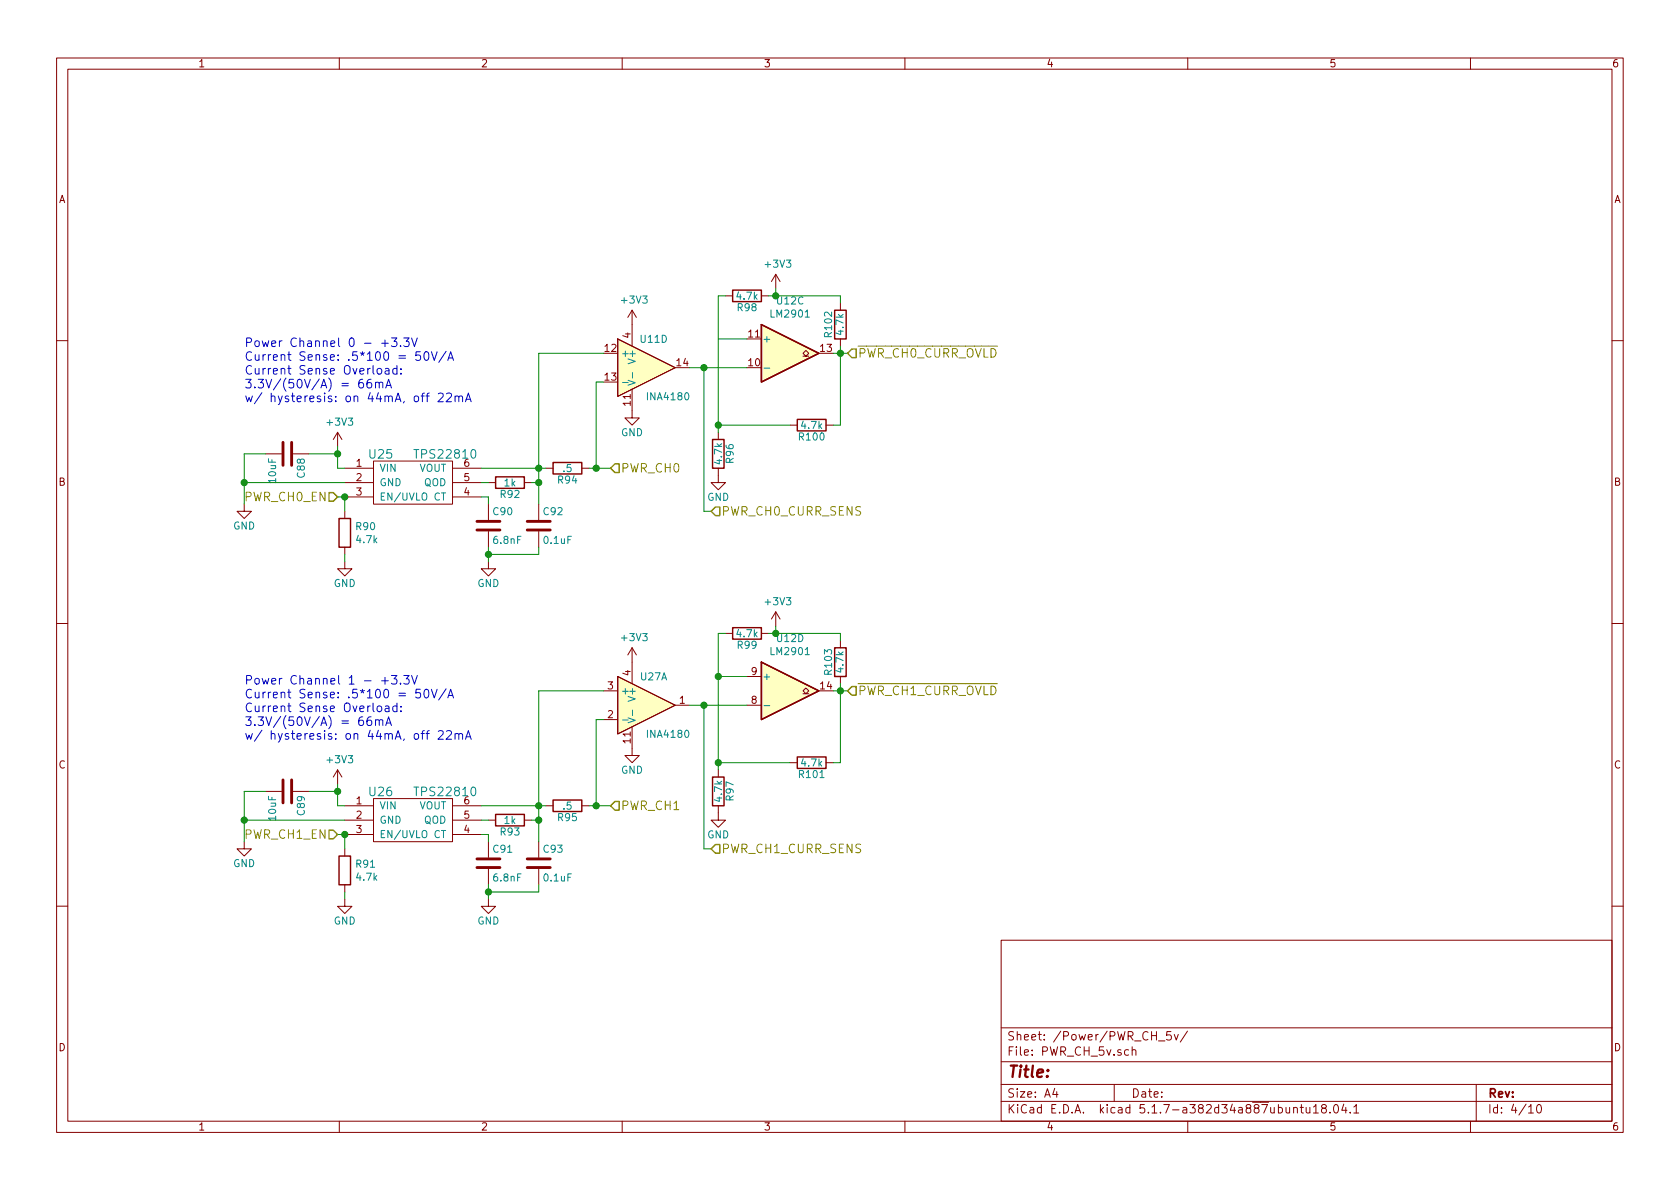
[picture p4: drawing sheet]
EESchema Schematic File Version 4
EELAYER 30 0
EELAYER END
$Descr A4 11693 8268
encoding utf-8
Sheet 4 10
Title ""
Date ""
Rev ""
Comp ""
Comment1 ""
Comment2 ""
Comment3 ""
Comment4 ""
$EndDescr
$Comp
L helix:TPS22810 U?
U 1 1
P 2850 2950
AR Path="/5D27F048/5D65270B/5F77DD8A" Ref="U?"  Part="1" 
AR Path="/5D27F048/5F73E92B/5F77DD8A" Ref="U25"  Part="1" 
F 0 "U25" H 2650 2750 60  0000 C CNN
F 1 "TPS22810" H 3100 2750 60  0000 C CNN
F 2 "Package_TO_SOT_SMD:SOT-23-6_Handsoldering" H 2850 2950 60  0001 C CNN
F 3 "" H 2850 2950 60  0000 C CNN
F 4 "296-45297-1-ND" H 2850 2950 50  0001 C CNN "DigiKey Part Number"
	1    2850 2950
	1    0    0    -1  
$EndComp
Text HLabel 2350 3450 0    60   Input ~ 0
PWR_CH0_EN
$Comp
L power:GND #PWR?
U 1 1
P 1700 3500
AR Path="/5D27F048/5D65270B/5F77DD91" Ref="#PWR?"  Part="1" 
AR Path="/5D27F048/5F73E92B/5F77DD91" Ref="#PWR0154"  Part="1" 
F 0 "#PWR0154" H 1700 3250 50  0001 C CNN
F 1 "GND" H 1700 3350 50  0000 C CNN
F 2 "" H 1700 3500 50  0000 C CNN
F 3 "" H 1700 3500 50  0000 C CNN
	1    1700 3500
	1    0    0    -1  
$EndComp
$Comp
L Device:R R?
U 1 1
P 3550 3350
AR Path="/5D27F048/5D65270B/5F77DD97" Ref="R?"  Part="1" 
AR Path="/5D27F048/5F73E92B/5F77DD97" Ref="R92"  Part="1" 
F 0 "R92" V 3630 3350 50  0000 C CNN
F 1 "1k" V 3550 3350 50  0000 C CNN
F 2 "Resistor_SMD:R_1206_3216Metric_Pad1.42x1.75mm_HandSolder" V 3480 3350 50  0001 C CNN
F 3 "" H 3550 3350 50  0000 C CNN
	1    3550 3350
	0    1    1    0   
$EndComp
$Comp
L Device:C C?
U 1 1
P 3400 3650
AR Path="/5D27F048/5D65270B/5F77DD9D" Ref="C?"  Part="1" 
AR Path="/5D27F048/5F73E92B/5F77DD9D" Ref="C90"  Part="1" 
F 0 "C90" H 3425 3750 50  0000 L CNN
F 1 "6.8nF" H 3425 3550 50  0000 L CNN
F 2 "Capacitor_SMD:C_1206_3216Metric_Pad1.42x1.75mm_HandSolder" H 3438 3500 50  0001 C CNN
F 3 "" H 3400 3650 50  0000 C CNN
	1    3400 3650
	1    0    0    -1  
$EndComp
$Comp
L Device:C C?
U 1 1
P 3750 3650
AR Path="/5D27F048/5D65270B/5F77DDA3" Ref="C?"  Part="1" 
AR Path="/5D27F048/5F73E92B/5F77DDA3" Ref="C92"  Part="1" 
F 0 "C92" H 3775 3750 50  0000 L CNN
F 1 "0.1uF" H 3775 3550 50  0000 L CNN
F 2 "Capacitor_SMD:C_1206_3216Metric_Pad1.42x1.75mm_HandSolder" H 3788 3500 50  0001 C CNN
F 3 "" H 3750 3650 50  0000 C CNN
	1    3750 3650
	1    0    0    -1  
$EndComp
$Comp
L Device:C C?
U 1 1
P 2000 3150
AR Path="/5D27F048/5D65270B/5F77DDA9" Ref="C?"  Part="1" 
AR Path="/5D27F048/5F73E92B/5F77DDA9" Ref="C88"  Part="1" 
F 0 "C88" H 2025 3250 50  0000 L CNN
F 1 "10uF" H 2025 3050 50  0000 L CNN
F 2 "Capacitor_SMD:C_1206_3216Metric_Pad1.42x1.75mm_HandSolder" H 2038 3000 50  0001 C CNN
F 3 "" H 2000 3150 50  0000 C CNN
	1    2000 3150
	0    1    1    0   
$EndComp
$Comp
L Device:R R?
U 1 1
P 3950 3250
AR Path="/5D27F048/5D65270B/5F77DDAF" Ref="R?"  Part="1" 
AR Path="/5D27F048/5F73E92B/5F77DDAF" Ref="R94"  Part="1" 
F 0 "R94" V 4030 3250 50  0000 C CNN
F 1 ".5" V 3950 3250 50  0000 C CNN
F 2 "Resistor_SMD:R_1206_3216Metric_Pad1.42x1.75mm_HandSolder" V 3880 3250 50  0001 C CNN
F 3 "" H 3950 3250 50  0000 C CNN
	1    3950 3250
	0    1    1    0   
$EndComp
$Comp
L power:GND #PWR?
U 1 1
P 3400 3900
AR Path="/5D27F048/5D65270B/5F77DDB5" Ref="#PWR?"  Part="1" 
AR Path="/5D27F048/5F73E92B/5F77DDB5" Ref="#PWR0160"  Part="1" 
F 0 "#PWR0160" H 3400 3650 50  0001 C CNN
F 1 "GND" H 3400 3750 50  0000 C CNN
F 2 "" H 3400 3900 50  0000 C CNN
F 3 "" H 3400 3900 50  0000 C CNN
	1    3400 3900
	1    0    0    -1  
$EndComp
$Comp
L power:GND #PWR?
U 1 1
P 4400 2850
AR Path="/5D27F048/5D65270B/5F77DDC1" Ref="#PWR?"  Part="1" 
AR Path="/5D27F048/5F73E92B/5F77DDC1" Ref="#PWR0163"  Part="1" 
F 0 "#PWR0163" H 4400 2600 50  0001 C CNN
F 1 "GND" H 4400 2700 50  0000 C CNN
F 2 "" H 4400 2850 50  0000 C CNN
F 3 "" H 4400 2850 50  0000 C CNN
	1    4400 2850
	1    0    0    -1  
$EndComp
Text HLabel 4950 3550 2    60   Input ~ 0
PWR_CH0_CURR_SENS
Text Notes 1700 2800 0    60   ~ 0
Power Channel 0 - +3.3V\nCurrent Sense: .5*100 = 50V/A\nCurrent Sense Overload:\n3.3V/(50V/A) = 66mA\nw/ hysteresis: on 44mA, off 22mA
Text HLabel 5900 2450 2    60   Input ~ 0
~PWR_CH0_CURR_OVLD
$Comp
L helix:TPS22810 U?
U 1 1
P 2850 5300
AR Path="/5D27F048/5D65270B/5F77DDCA" Ref="U?"  Part="1" 
AR Path="/5D27F048/5F73E92B/5F77DDCA" Ref="U26"  Part="1" 
F 0 "U26" H 2650 5100 60  0000 C CNN
F 1 "TPS22810" H 3100 5100 60  0000 C CNN
F 2 "Package_TO_SOT_SMD:SOT-23-6_Handsoldering" H 2850 5300 60  0001 C CNN
F 3 "" H 2850 5300 60  0000 C CNN
F 4 "296-45297-1-ND" H 2850 5300 50  0001 C CNN "DigiKey Part Number"
	1    2850 5300
	1    0    0    -1  
$EndComp
Text HLabel 2350 5800 0    60   Input ~ 0
PWR_CH1_EN
$Comp
L power:GND #PWR?
U 1 1
P 1700 5850
AR Path="/5D27F048/5D65270B/5F77DDD1" Ref="#PWR?"  Part="1" 
AR Path="/5D27F048/5F73E92B/5F77DDD1" Ref="#PWR0155"  Part="1" 
F 0 "#PWR0155" H 1700 5600 50  0001 C CNN
F 1 "GND" H 1700 5700 50  0000 C CNN
F 2 "" H 1700 5850 50  0000 C CNN
F 3 "" H 1700 5850 50  0000 C CNN
	1    1700 5850
	1    0    0    -1  
$EndComp
$Comp
L Device:R R?
U 1 1
P 3550 5700
AR Path="/5D27F048/5D65270B/5F77DDD7" Ref="R?"  Part="1" 
AR Path="/5D27F048/5F73E92B/5F77DDD7" Ref="R93"  Part="1" 
F 0 "R93" V 3630 5700 50  0000 C CNN
F 1 "1k" V 3550 5700 50  0000 C CNN
F 2 "Resistor_SMD:R_1206_3216Metric_Pad1.42x1.75mm_HandSolder" V 3480 5700 50  0001 C CNN
F 3 "" H 3550 5700 50  0000 C CNN
	1    3550 5700
	0    1    1    0   
$EndComp
$Comp
L Device:C C?
U 1 1
P 3400 6000
AR Path="/5D27F048/5D65270B/5F77DDDD" Ref="C?"  Part="1" 
AR Path="/5D27F048/5F73E92B/5F77DDDD" Ref="C91"  Part="1" 
F 0 "C91" H 3425 6100 50  0000 L CNN
F 1 "6.8nF" H 3425 5900 50  0000 L CNN
F 2 "Capacitor_SMD:C_1206_3216Metric_Pad1.42x1.75mm_HandSolder" H 3438 5850 50  0001 C CNN
F 3 "" H 3400 6000 50  0000 C CNN
	1    3400 6000
	1    0    0    -1  
$EndComp
$Comp
L Device:C C?
U 1 1
P 3750 6000
AR Path="/5D27F048/5D65270B/5F77DDE3" Ref="C?"  Part="1" 
AR Path="/5D27F048/5F73E92B/5F77DDE3" Ref="C93"  Part="1" 
F 0 "C93" H 3775 6100 50  0000 L CNN
F 1 "0.1uF" H 3775 5900 50  0000 L CNN
F 2 "Capacitor_SMD:C_1206_3216Metric_Pad1.42x1.75mm_HandSolder" H 3788 5850 50  0001 C CNN
F 3 "" H 3750 6000 50  0000 C CNN
	1    3750 6000
	1    0    0    -1  
$EndComp
$Comp
L Device:C C?
U 1 1
P 2000 5500
AR Path="/5D27F048/5D65270B/5F77DDE9" Ref="C?"  Part="1" 
AR Path="/5D27F048/5F73E92B/5F77DDE9" Ref="C89"  Part="1" 
F 0 "C89" H 2025 5600 50  0000 L CNN
F 1 "10uF" H 2025 5400 50  0000 L CNN
F 2 "Capacitor_SMD:C_1206_3216Metric_Pad1.42x1.75mm_HandSolder" H 2038 5350 50  0001 C CNN
F 3 "" H 2000 5500 50  0000 C CNN
	1    2000 5500
	0    1    1    0   
$EndComp
$Comp
L Device:R R?
U 1 1
P 3950 5600
AR Path="/5D27F048/5D65270B/5F77DDEF" Ref="R?"  Part="1" 
AR Path="/5D27F048/5F73E92B/5F77DDEF" Ref="R95"  Part="1" 
F 0 "R95" V 4030 5600 50  0000 C CNN
F 1 ".5" V 3950 5600 50  0000 C CNN
F 2 "Resistor_SMD:R_1206_3216Metric_Pad1.42x1.75mm_HandSolder" V 3880 5600 50  0001 C CNN
F 3 "" H 3950 5600 50  0000 C CNN
	1    3950 5600
	0    1    1    0   
$EndComp
$Comp
L power:GND #PWR?
U 1 1
P 3400 6250
AR Path="/5D27F048/5D65270B/5F77DDF5" Ref="#PWR?"  Part="1" 
AR Path="/5D27F048/5F73E92B/5F77DDF5" Ref="#PWR0161"  Part="1" 
F 0 "#PWR0161" H 3400 6000 50  0001 C CNN
F 1 "GND" H 3400 6100 50  0000 C CNN
F 2 "" H 3400 6250 50  0000 C CNN
F 3 "" H 3400 6250 50  0000 C CNN
	1    3400 6250
	1    0    0    -1  
$EndComp
$Comp
L helix:INA4180 U?
U 1 1
P 4500 4900
AR Path="/5D27F048/5D65270B/5F77DDFB" Ref="U?"  Part="3" 
AR Path="/5D27F048/5F73E92B/5F77DDFB" Ref="U27"  Part="1" 
F 0 "U27" H 4550 5100 50  0000 C CNN
F 1 "INA4180" H 4650 4700 50  0000 C CNN
F 2 "Package_SO:TSSOP-14_4.4x5mm_P0.65mm" H 4450 5000 50  0001 C CNN
F 3 "" H 4550 5100 50  0000 C CNN
F 4 "296-49096-1-ND" H 4500 4900 50  0001 C CNN "DigiKey Part Number"
	1    4500 4900
	1    0    0    -1  
$EndComp
$Comp
L power:GND #PWR?
U 1 1
P 4400 5200
AR Path="/5D27F048/5D65270B/5F77DE01" Ref="#PWR?"  Part="1" 
AR Path="/5D27F048/5F73E92B/5F77DE01" Ref="#PWR0165"  Part="1" 
F 0 "#PWR0165" H 4400 4950 50  0001 C CNN
F 1 "GND" H 4400 5050 50  0000 C CNN
F 2 "" H 4400 5200 50  0000 C CNN
F 3 "" H 4400 5200 50  0000 C CNN
	1    4400 5200
	1    0    0    -1  
$EndComp
Text HLabel 4950 5900 2    60   Input ~ 0
PWR_CH1_CURR_SENS
Text Notes 1700 5150 0    60   ~ 0
Power Channel 1 - +3.3V\nCurrent Sense: .5*100 = 50V/A\nCurrent Sense Overload:\n3.3V/(50V/A) = 66mA\nw/ hysteresis: on 44mA, off 22mA
Text HLabel 5900 4800 2    60   Input ~ 0
~PWR_CH1_CURR_OVLD
Text HLabel 4250 3250 2    60   Input ~ 0
PWR_CH0
Text HLabel 4250 5600 2    60   Input ~ 0
PWR_CH1
Wire Wire Line
	2350 3250 2400 3250
Wire Wire Line
	2350 3100 2350 3150
Wire Wire Line
	2400 3350 1700 3350
Wire Wire Line
	1700 3150 1700 3350
Wire Wire Line
	2150 3150 2350 3150
Connection ~ 2350 3150
Wire Wire Line
	1850 3150 1700 3150
Connection ~ 1700 3350
Wire Wire Line
	3400 3500 3400 3450
Wire Wire Line
	3400 3450 3350 3450
Wire Wire Line
	3350 3350 3400 3350
Wire Wire Line
	3350 3250 3750 3250
Wire Wire Line
	3750 3350 3700 3350
Wire Wire Line
	3750 2450 3750 3250
Connection ~ 3750 3250
Connection ~ 3750 3350
Wire Wire Line
	3750 3800 3750 3850
Wire Wire Line
	3400 3850 3750 3850
Wire Wire Line
	3400 3800 3400 3850
Connection ~ 3400 3850
Wire Wire Line
	4100 3250 4150 3250
Wire Wire Line
	4150 2650 4150 3250
Wire Wire Line
	4150 2650 4200 2650
Wire Wire Line
	3750 2450 4200 2450
Wire Wire Line
	2350 5600 2400 5600
Wire Wire Line
	2350 5450 2350 5500
Wire Wire Line
	2400 5700 1700 5700
Wire Wire Line
	1700 5500 1700 5700
Wire Wire Line
	2150 5500 2350 5500
Connection ~ 2350 5500
Wire Wire Line
	1850 5500 1700 5500
Connection ~ 1700 5700
Wire Wire Line
	3400 5850 3400 5800
Wire Wire Line
	3400 5800 3350 5800
Wire Wire Line
	3350 5700 3400 5700
Wire Wire Line
	3350 5600 3750 5600
Wire Wire Line
	3750 5700 3700 5700
Wire Wire Line
	3750 4800 3750 5600
Connection ~ 3750 5600
Connection ~ 3750 5700
Wire Wire Line
	3750 6150 3750 6200
Wire Wire Line
	3400 6200 3750 6200
Wire Wire Line
	3400 6150 3400 6200
Connection ~ 3400 6200
Wire Wire Line
	4100 5600 4150 5600
Wire Wire Line
	4150 5000 4150 5600
Wire Wire Line
	4150 5000 4200 5000
Wire Wire Line
	3750 4800 4200 4800
Connection ~ 4150 3250
Connection ~ 4150 5600
$Comp
L Device:R R?
U 1 1
P 5000 3150
AR Path="/5D27F048/5D65270B/5F77DE4B" Ref="R?"  Part="1" 
AR Path="/5D27F048/5F73E92B/5F77DE4B" Ref="R96"  Part="1" 
F 0 "R96" V 5080 3150 50  0000 C CNN
F 1 "4.7k" V 5000 3150 50  0000 C CNN
F 2 "Resistor_SMD:R_1206_3216Metric_Pad1.42x1.75mm_HandSolder" V 4930 3150 50  0001 C CNN
F 3 "" H 5000 3150 50  0000 C CNN
	1    5000 3150
	1    0    0    -1  
$EndComp
Wire Wire Line
	4900 2550 4900 3550
Wire Wire Line
	5800 2450 5850 2450
$Comp
L Device:R R?
U 1 1
P 5650 2950
AR Path="/5D27F048/5D65270B/5F77DE53" Ref="R?"  Part="1" 
AR Path="/5D27F048/5F73E92B/5F77DE53" Ref="R100"  Part="1" 
F 0 "R100" V 5730 2950 50  0000 C CNN
F 1 "4.7k" V 5650 2950 50  0000 C CNN
F 2 "Resistor_SMD:R_1206_3216Metric_Pad1.42x1.75mm_HandSolder" V 5580 2950 50  0001 C CNN
F 3 "" H 5650 2950 50  0000 C CNN
	1    5650 2950
	0    1    1    0   
$EndComp
Wire Wire Line
	5850 2950 5800 2950
Wire Wire Line
	5850 2450 5850 2950
Connection ~ 5850 2450
Wire Wire Line
	5000 2950 5500 2950
Wire Wire Line
	5000 2350 5200 2350
$Comp
L power:GND #PWR?
U 1 1
P 5000 3300
AR Path="/5D27F048/5D65270B/5F77DE5E" Ref="#PWR?"  Part="1" 
AR Path="/5D27F048/5F73E92B/5F77DE5E" Ref="#PWR0166"  Part="1" 
F 0 "#PWR0166" H 5000 3050 50  0001 C CNN
F 1 "GND" H 5000 3150 50  0000 C CNN
F 2 "" H 5000 3300 50  0000 C CNN
F 3 "" H 5000 3300 50  0000 C CNN
	1    5000 3300
	1    0    0    -1  
$EndComp
Wire Wire Line
	4800 2550 4900 2550
Connection ~ 4900 2550
Connection ~ 5000 2950
Wire Wire Line
	4900 3550 4950 3550
$Comp
L Device:R R?
U 1 1
P 5000 5500
AR Path="/5D27F048/5D65270B/5F77DE6E" Ref="R?"  Part="1" 
AR Path="/5D27F048/5F73E92B/5F77DE6E" Ref="R97"  Part="1" 
F 0 "R97" V 5080 5500 50  0000 C CNN
F 1 "4.7k" V 5000 5500 50  0000 C CNN
F 2 "Resistor_SMD:R_1206_3216Metric_Pad1.42x1.75mm_HandSolder" V 4930 5500 50  0001 C CNN
F 3 "" H 5000 5500 50  0000 C CNN
	1    5000 5500
	1    0    0    -1  
$EndComp
Wire Wire Line
	4900 4900 4900 5900
Wire Wire Line
	5800 4800 5850 4800
$Comp
L Device:R R?
U 1 1
P 5650 5300
AR Path="/5D27F048/5D65270B/5F77DE76" Ref="R?"  Part="1" 
AR Path="/5D27F048/5F73E92B/5F77DE76" Ref="R101"  Part="1" 
F 0 "R101" V 5730 5300 50  0000 C CNN
F 1 "4.7k" V 5650 5300 50  0000 C CNN
F 2 "Resistor_SMD:R_1206_3216Metric_Pad1.42x1.75mm_HandSolder" V 5580 5300 50  0001 C CNN
F 3 "" H 5650 5300 50  0000 C CNN
	1    5650 5300
	0    1    1    0   
$EndComp
Wire Wire Line
	5850 5300 5800 5300
Wire Wire Line
	5850 4800 5850 5300
Connection ~ 5850 4800
Wire Wire Line
	5000 5300 5500 5300
Wire Wire Line
	5000 4700 5200 4700
$Comp
L power:GND #PWR?
U 1 1
P 5000 5650
AR Path="/5D27F048/5D65270B/5F77DE81" Ref="#PWR?"  Part="1" 
AR Path="/5D27F048/5F73E92B/5F77DE81" Ref="#PWR0167"  Part="1" 
F 0 "#PWR0167" H 5000 5400 50  0001 C CNN
F 1 "GND" H 5000 5500 50  0000 C CNN
F 2 "" H 5000 5650 50  0000 C CNN
F 3 "" H 5000 5650 50  0000 C CNN
	1    5000 5650
	1    0    0    -1  
$EndComp
Wire Wire Line
	4800 4900 4900 4900
Connection ~ 4900 4900
Connection ~ 5000 5300
Wire Wire Line
	4900 5900 4950 5900
Wire Wire Line
	2350 3150 2350 3250
Wire Wire Line
	1700 3350 1700 3500
Wire Wire Line
	3750 3250 3800 3250
Wire Wire Line
	3750 3250 3750 3350
Wire Wire Line
	3750 3350 3750 3500
Wire Wire Line
	3400 3850 3400 3900
Wire Wire Line
	2350 5500 2350 5600
Wire Wire Line
	1700 5700 1700 5850
Wire Wire Line
	3750 5600 3800 5600
Wire Wire Line
	3750 5600 3750 5700
Wire Wire Line
	3750 5700 3750 5850
Wire Wire Line
	3400 6200 3400 6250
Wire Wire Line
	4150 3250 4250 3250
Wire Wire Line
	4150 5600 4250 5600
Wire Wire Line
	5850 2450 5900 2450
Wire Wire Line
	5000 2350 5000 2950
Wire Wire Line
	4900 2550 5200 2550
Wire Wire Line
	5000 2950 5000 3000
Wire Wire Line
	5850 4800 5900 4800
Wire Wire Line
	5000 4700 5000 5300
Wire Wire Line
	4900 4900 5200 4900
Wire Wire Line
	5000 5300 5000 5350
$Comp
L Device:R R?
U 1 1
P 2400 3700
AR Path="/5D27F048/5D65270B/5F77DEB1" Ref="R?"  Part="1" 
AR Path="/5D27F048/5F73E92B/5F77DEB1" Ref="R90"  Part="1" 
F 0 "R90" H 2470 3746 50  0000 L CNN
F 1 "4.7k" H 2470 3655 50  0000 L CNN
F 2 "Resistor_SMD:R_1206_3216Metric_Pad1.42x1.75mm_HandSolder" V 2330 3700 50  0001 C CNN
F 3 "~" H 2400 3700 50  0001 C CNN
	1    2400 3700
	1    0    0    -1  
$EndComp
$Comp
L Device:R R?
U 1 1
P 2400 6050
AR Path="/5D27F048/5D65270B/5F77DEB7" Ref="R?"  Part="1" 
AR Path="/5D27F048/5F73E92B/5F77DEB7" Ref="R91"  Part="1" 
F 0 "R91" H 2470 6096 50  0000 L CNN
F 1 "4.7k" H 2470 6005 50  0000 L CNN
F 2 "Resistor_SMD:R_1206_3216Metric_Pad1.42x1.75mm_HandSolder" V 2330 6050 50  0001 C CNN
F 3 "~" H 2400 6050 50  0001 C CNN
	1    2400 6050
	1    0    0    -1  
$EndComp
$Comp
L power:GND #PWR?
U 1 1
P 2400 3900
AR Path="/5D27F048/5D65270B/5F77DEBD" Ref="#PWR?"  Part="1" 
AR Path="/5D27F048/5F73E92B/5F77DEBD" Ref="#PWR0158"  Part="1" 
F 0 "#PWR0158" H 2400 3650 50  0001 C CNN
F 1 "GND" H 2400 3750 50  0000 C CNN
F 2 "" H 2400 3900 50  0000 C CNN
F 3 "" H 2400 3900 50  0000 C CNN
	1    2400 3900
	1    0    0    -1  
$EndComp
$Comp
L power:GND #PWR?
U 1 1
P 2400 6250
AR Path="/5D27F048/5D65270B/5F77DEC3" Ref="#PWR?"  Part="1" 
AR Path="/5D27F048/5F73E92B/5F77DEC3" Ref="#PWR0159"  Part="1" 
F 0 "#PWR0159" H 2400 6000 50  0001 C CNN
F 1 "GND" H 2400 6100 50  0000 C CNN
F 2 "" H 2400 6250 50  0000 C CNN
F 3 "" H 2400 6250 50  0000 C CNN
	1    2400 6250
	1    0    0    -1  
$EndComp
Wire Wire Line
	2400 3450 2350 3450
Wire Wire Line
	2400 3450 2400 3550
Connection ~ 2400 3450
Wire Wire Line
	2400 3850 2400 3900
Wire Wire Line
	2350 5800 2400 5800
Wire Wire Line
	2400 5800 2400 5900
Connection ~ 2400 5800
Wire Wire Line
	2400 6200 2400 6250
$Comp
L power:+3V3 #PWR?
U 1 1
P 4400 4600
AR Path="/5D27F048/5D65270B/5F77DED1" Ref="#PWR?"  Part="1" 
AR Path="/5D27F048/5F73E92B/5F77DED1" Ref="#PWR0164"  Part="1" 
F 0 "#PWR0164" H 4400 4450 50  0001 C CNN
F 1 "+3V3" H 4415 4773 50  0000 C CNN
F 2 "" H 4400 4600 50  0001 C CNN
F 3 "" H 4400 4600 50  0001 C CNN
	1    4400 4600
	1    0    0    -1  
$EndComp
$Comp
L power:+3V3 #PWR?
U 1 1
P 4400 2250
AR Path="/5D27F048/5D65270B/5F77DED7" Ref="#PWR?"  Part="1" 
AR Path="/5D27F048/5F73E92B/5F77DED7" Ref="#PWR0162"  Part="1" 
F 0 "#PWR0162" H 4400 2100 50  0001 C CNN
F 1 "+3V3" H 4415 2423 50  0000 C CNN
F 2 "" H 4400 2250 50  0001 C CNN
F 3 "" H 4400 2250 50  0001 C CNN
	1    4400 2250
	1    0    0    -1  
$EndComp
$Comp
L power:+3V3 #PWR?
U 1 1
P 2350 3100
AR Path="/5D27F048/5D65270B/5F77DEDD" Ref="#PWR?"  Part="1" 
AR Path="/5D27F048/5F73E92B/5F77DEDD" Ref="#PWR0156"  Part="1" 
F 0 "#PWR0156" H 2350 2950 50  0001 C CNN
F 1 "+3V3" H 2365 3273 50  0000 C CNN
F 2 "" H 2350 3100 50  0001 C CNN
F 3 "" H 2350 3100 50  0001 C CNN
	1    2350 3100
	1    0    0    -1  
$EndComp
$Comp
L power:+3V3 #PWR?
U 1 1
P 2350 5450
AR Path="/5D27F048/5D65270B/5F77DEE3" Ref="#PWR?"  Part="1" 
AR Path="/5D27F048/5F73E92B/5F77DEE3" Ref="#PWR0157"  Part="1" 
F 0 "#PWR0157" H 2350 5300 50  0001 C CNN
F 1 "+3V3" H 2365 5623 50  0000 C CNN
F 2 "" H 2350 5450 50  0001 C CNN
F 3 "" H 2350 5450 50  0001 C CNN
	1    2350 5450
	1    0    0    -1  
$EndComp
$Comp
L Device:R R?
U 1 1
P 5200 4400
AR Path="/5D27F048/5D65270B/5F77DEE9" Ref="R?"  Part="1" 
AR Path="/5D27F048/5F73E92B/5F77DEE9" Ref="R99"  Part="1" 
F 0 "R99" V 5280 4400 50  0000 C CNN
F 1 "4.7k" V 5200 4400 50  0000 C CNN
F 2 "Resistor_SMD:R_1206_3216Metric_Pad1.42x1.75mm_HandSolder" V 5130 4400 50  0001 C CNN
F 3 "" H 5200 4400 50  0000 C CNN
	1    5200 4400
	0    1    1    0   
$EndComp
Wire Wire Line
	5350 4400 5400 4400
Wire Wire Line
	5000 4400 5050 4400
$Comp
L power:+3V3 #PWR?
U 1 1
P 5400 4350
AR Path="/5D27F048/5D65270B/5F77DEF1" Ref="#PWR?"  Part="1" 
AR Path="/5D27F048/5F73E92B/5F77DEF1" Ref="#PWR0169"  Part="1" 
F 0 "#PWR0169" H 5400 4200 50  0001 C CNN
F 1 "+3V3" H 5415 4523 50  0000 C CNN
F 2 "" H 5400 4350 50  0001 C CNN
F 3 "" H 5400 4350 50  0001 C CNN
	1    5400 4350
	1    0    0    -1  
$EndComp
$Comp
L Device:R R?
U 1 1
P 5850 4600
AR Path="/5D27F048/5D65270B/5F77DEF7" Ref="R?"  Part="1" 
AR Path="/5D27F048/5F73E92B/5F77DEF7" Ref="R103"  Part="1" 
F 0 "R103" V 5930 4600 50  0000 C CNN
F 1 "4.7k" V 5850 4600 50  0000 C CNN
F 2 "Resistor_SMD:R_1206_3216Metric_Pad1.42x1.75mm_HandSolder" V 5780 4600 50  0001 C CNN
F 3 "" H 5850 4600 50  0000 C CNN
	1    5850 4600
	-1   0    0    1   
$EndComp
Wire Wire Line
	5000 4400 5000 4700
Wire Wire Line
	5400 4400 5400 4350
Wire Wire Line
	5400 4400 5850 4400
Wire Wire Line
	5850 4400 5850 4450
Connection ~ 5400 4400
Wire Wire Line
	5850 4750 5850 4800
$Comp
L Device:R R?
U 1 1
P 5200 2050
AR Path="/5D27F048/5D65270B/5F77DF03" Ref="R?"  Part="1" 
AR Path="/5D27F048/5F73E92B/5F77DF03" Ref="R98"  Part="1" 
F 0 "R98" V 5280 2050 50  0000 C CNN
F 1 "4.7k" V 5200 2050 50  0000 C CNN
F 2 "Resistor_SMD:R_1206_3216Metric_Pad1.42x1.75mm_HandSolder" V 5130 2050 50  0001 C CNN
F 3 "" H 5200 2050 50  0000 C CNN
	1    5200 2050
	0    1    1    0   
$EndComp
Wire Wire Line
	5350 2050 5400 2050
Wire Wire Line
	5000 2050 5050 2050
$Comp
L power:+3V3 #PWR?
U 1 1
P 5400 2000
AR Path="/5D27F048/5D65270B/5F77DF0B" Ref="#PWR?"  Part="1" 
AR Path="/5D27F048/5F73E92B/5F77DF0B" Ref="#PWR0168"  Part="1" 
F 0 "#PWR0168" H 5400 1850 50  0001 C CNN
F 1 "+3V3" H 5415 2173 50  0000 C CNN
F 2 "" H 5400 2000 50  0001 C CNN
F 3 "" H 5400 2000 50  0001 C CNN
	1    5400 2000
	1    0    0    -1  
$EndComp
$Comp
L Device:R R?
U 1 1
P 5850 2250
AR Path="/5D27F048/5D65270B/5F77DF11" Ref="R?"  Part="1" 
AR Path="/5D27F048/5F73E92B/5F77DF11" Ref="R102"  Part="1" 
F 0 "R102" V 5930 2250 50  0000 C CNN
F 1 "4.7k" V 5850 2250 50  0000 C CNN
F 2 "Resistor_SMD:R_1206_3216Metric_Pad1.42x1.75mm_HandSolder" V 5780 2250 50  0001 C CNN
F 3 "" H 5850 2250 50  0000 C CNN
	1    5850 2250
	-1   0    0    1   
$EndComp
Wire Wire Line
	5000 2050 5000 2350
Wire Wire Line
	5400 2050 5400 2000
Wire Wire Line
	5400 2050 5850 2050
Wire Wire Line
	5850 2050 5850 2100
Connection ~ 5400 2050
Wire Wire Line
	5850 2400 5850 2450
$Comp
L helix:INA4180 U?
U 4 1
P 4500 2550
AR Path="/5D27F048/5D65270B/5F77DDBB" Ref="U?"  Part="2" 
AR Path="/5D27F048/5F73E92B/5F77DDBB" Ref="U11"  Part="4" 
F 0 "U11" H 4550 2750 50  0000 C CNN
F 1 "INA4180" H 4650 2350 50  0000 C CNN
F 2 "Package_SO:TSSOP-14_4.4x5mm_P0.65mm" H 4450 2650 50  0001 C CNN
F 3 "" H 4550 2750 50  0000 C CNN
F 4 "296-49096-1-ND" H 4500 2550 50  0001 C CNN "DigiKey Part Number"
	4    4500 2550
	1    0    0    -1  
$EndComp
Connection ~ 5000 4700
$Comp
L Comparator:LM2901 U12
U 3 1
P 5500 2450
F 0 "U12" H 5500 2817 50  0000 C CNN
F 1 "LM2901" H 5500 2726 50  0000 C CNN
F 2 "Package_SO:TSSOP-14_4.4x5mm_P0.65mm" H 5450 2550 50  0001 C CNN
F 3 "https://www.st.com/resource/en/datasheet/lm2901.pdf" H 5550 2650 50  0001 C CNN
F 4 "296-41294-1-ND" H 5500 2450 50  0001 C CNN "DigiKey Part Number"
	3    5500 2450
	1    0    0    -1  
$EndComp
$Comp
L Comparator:LM2901 U12
U 4 1
P 5500 4800
F 0 "U12" H 5500 5167 50  0000 C CNN
F 1 "LM2901" H 5500 5076 50  0000 C CNN
F 2 "Package_SO:TSSOP-14_4.4x5mm_P0.65mm" H 5450 4900 50  0001 C CNN
F 3 "https://www.st.com/resource/en/datasheet/lm2901.pdf" H 5550 5000 50  0001 C CNN
F 4 "296-41294-1-ND" H 5500 4800 50  0001 C CNN "DigiKey Part Number"
	4    5500 4800
	1    0    0    -1  
$EndComp
$EndSCHEMATC
